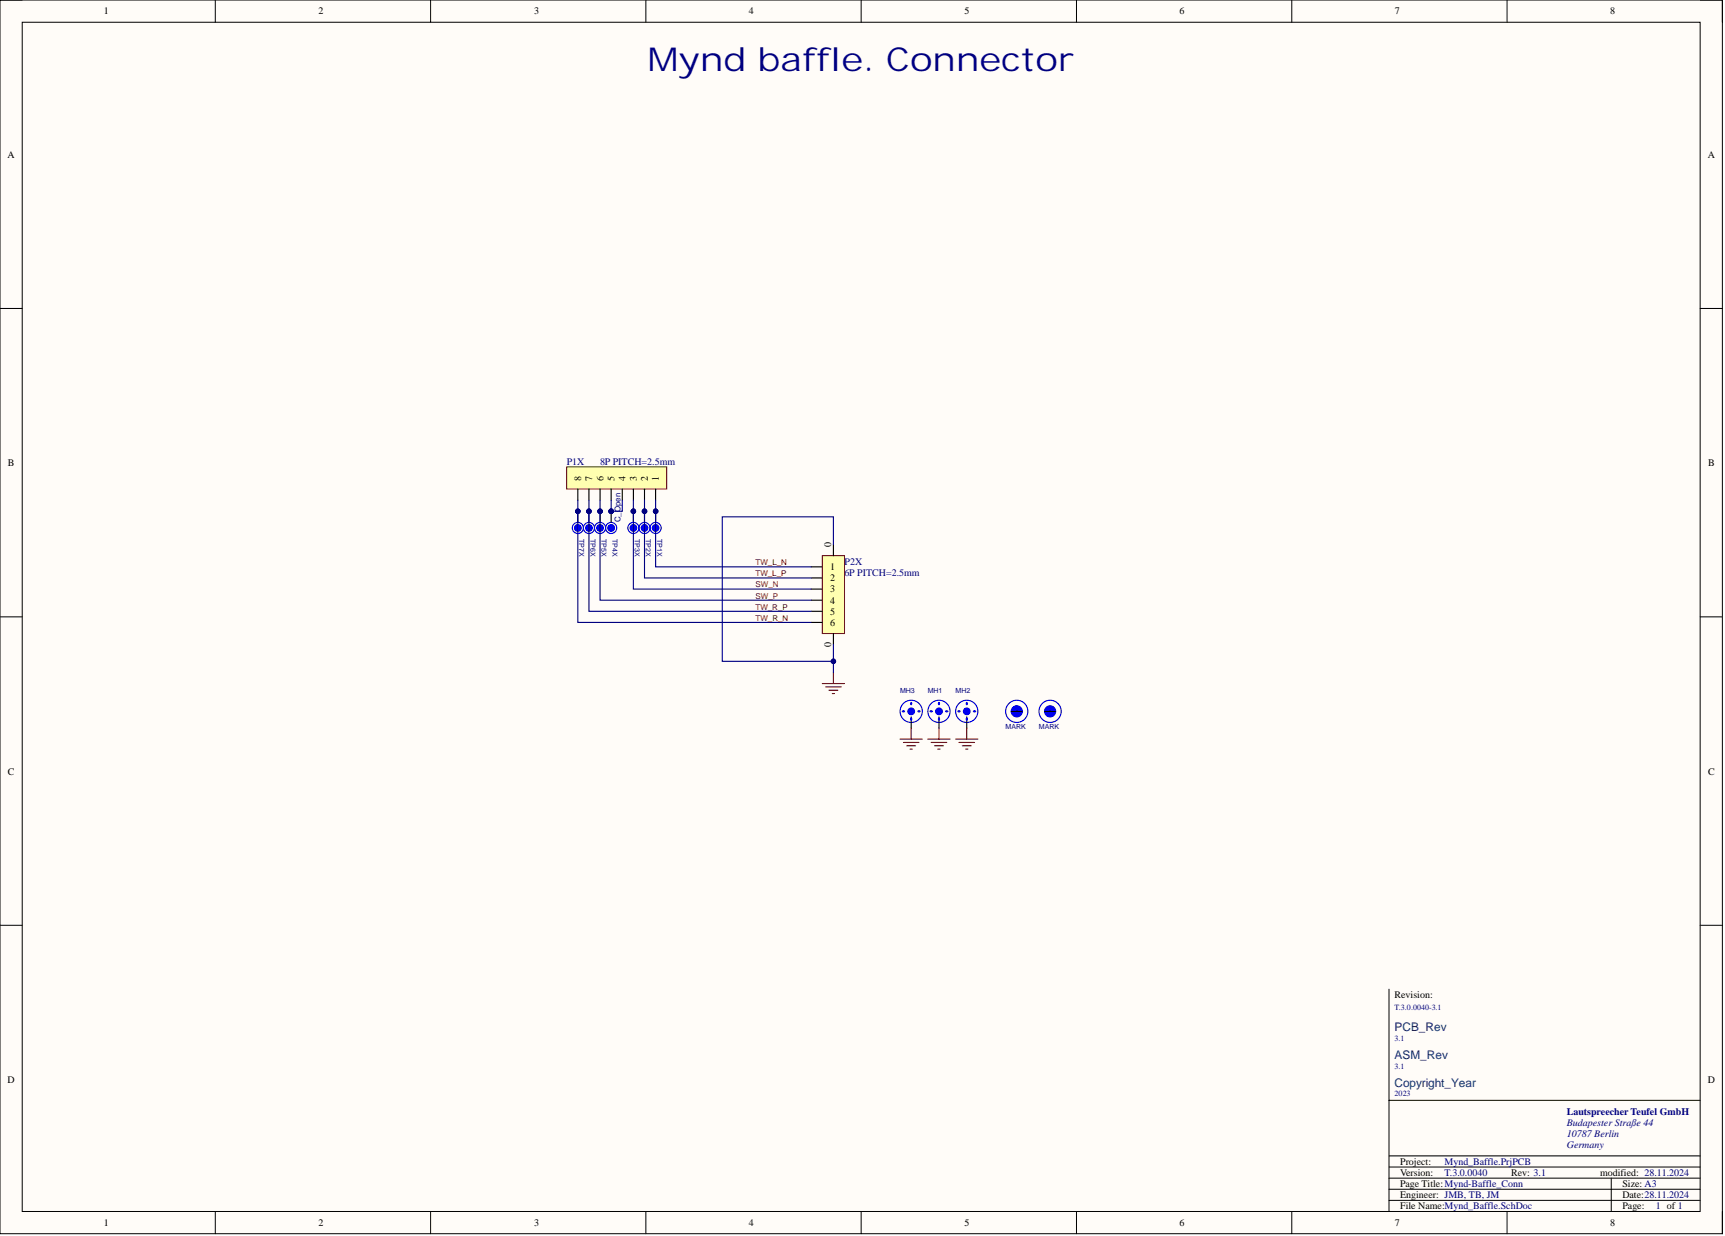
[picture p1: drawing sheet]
<svg xmlns="http://www.w3.org/2000/svg" width="393mm" height="282mm" viewBox="0 0 393 282" stroke-linecap="round" stroke-linejoin="round" font-family="sans-serif">
<path d="M0 0h392.7v281.3h-392.7z" fill-rule="evenodd" fill="#fffcf8"/>
<path d="M0 0h392.7v281.3h-392.7z" fill="none" stroke="#000" stroke-width=".23"/>
<path d="M5.1 5.1h382.6v271.2h-382.6z" fill-rule="evenodd" fill="#fffcf8"/>
<g fill="none" stroke="#000" stroke-width=".23">
<path d="M0 0h5.1M5.1 5.1h382.6v271.2h-382.6zM49.1 0v5.1M98.2 0v5.1M147.3 0v5.1M196.4 0v5.1M245.5 0v5.1M294.6 0v5.1M343.7 0v5.1M387.7 0h5v5.1M0 70.3h5.1M387.7 70.3h5"/>
<path d="M0 140.7h5.1M387.7 140.7h5M0 211h5.1M387.7 211h5M316.7 225.6v50.7M316.7 250.9h71M49.1 276.3v5M98.2 276.3v5M147.3 276.3v5M196.4 276.3v5M245.5 276.3v5M294.6 276.3v5"/>
<path d="M316.7 266.1h71M316.7 268.7h71M316.7 271.2h71M316.7 273.7h71M316.7 263.6h71M343.7 276.3v5M367.4 268.7v7.6M392.7 276.3v5"/>
</g>
<path d="M129.2 106.5h22.8v5h-22.8z" fill-rule="evenodd" fill="#ffffb0"/>
<path d="M129.2 106.5h22.8v5h-22.8z" fill="none" stroke="#800000" stroke-width=".23"/>
<path d="M131.8 111.5v2.6M134.3 111.5v2.6M136.8 111.5v2.6M139.4 111.5v2.6M141.9 111.5v2.6M144.4 111.5v2.6M147 111.5v2.6M149.5 111.5v2.6" fill="none" stroke="#000" stroke-width=".25"/>
<path d="M187.5 126.7h5.1v17.8h-5.1z" fill-rule="evenodd" fill="#ffffb0"/>
<path d="M187.5 126.7h5.1v17.8h-5.1z" fill="none" stroke="#800000" stroke-width=".23"/>
<path d="M185 129.3h2.5M185 131.8h2.5M185 134.3h2.5M185 136.9h2.5M185 139.4h2.5M190 124.2v2.5M185 141.9h2.5M190 144.5v2.5" fill="none" stroke="#000" stroke-width=".25"/>
<path d="M187.5 155.9h5.1M188.3 156.6h3.5M189 157.4h2.1M189.8 158.2h.5M190 153.4v2.5" fill="none" stroke="#800000" stroke-width=".25"/>
<circle cx="220.4" cy="162.2" r="2.54" fill="none" stroke="#00f" stroke-width=".25"/>
<circle cx="220.4" cy="162.2" r=".76" fill="#00f"/>
<circle cx="220.4" cy="162.2" r=".76" fill="none" stroke="#00f" stroke-width=".25"/>
<path d="M220.4 163.5v2.5" fill="none" stroke="#000" stroke-width=".25"/>
<path d="M218.5 162.1l.4 .1-.4 .1z" fill="#00f"/>
<path d="M218.5 162.1l.4 .1-.4 .1z" fill="none" stroke="#00f" stroke-width=".25"/>
<path d="M222 162.1l.5 .1-.5 .1z" fill="#00f"/>
<path d="M222 162.1l.5 .1-.5 .1z" fill="none" stroke="#00f" stroke-width=".25"/>
<path d="M220.4 163.8h.1l-.1 .4z" fill="#00f"/>
<path d="M220.4 163.8h.1l-.1 .4z" fill="none" stroke="#00f" stroke-width=".25"/>
<path d="M220.4 160.3h.1l-.1 .4z" fill="#00f"/>
<g fill="none" stroke="#00f" stroke-width=".25">
<path d="M220.4 160.3h.1l-.1 .4z"/>
<circle cx="214.1" cy="162.2" r="2.54"/>
</g>
<path d="M217.9 168.6h5.1M218.7 169.3h3.5M219.4 170.1h2.1M220.2 170.8h.5M220.4 166v2.6" fill="none" stroke="#800000" stroke-width=".25"/>
<circle cx="214.1" cy="162.2" r=".76" fill="#00f"/>
<circle cx="214.1" cy="162.2" r=".76" fill="none" stroke="#00f" stroke-width=".25"/>
<path d="M214.1 163.5v2.5" fill="none" stroke="#000" stroke-width=".25"/>
<path d="M212.2 162.1l.4 .1-.4 .1z" fill="#00f"/>
<path d="M212.2 162.1l.4 .1-.4 .1z" fill="none" stroke="#00f" stroke-width=".25"/>
<path d="M215.7 162.1l.4 .1-.4 .1z" fill="#00f"/>
<path d="M215.7 162.1l.4 .1-.4 .1z" fill="none" stroke="#00f" stroke-width=".25"/>
<path d="M214 163.8h.2l-.1 .4z" fill="#00f"/>
<path d="M214 163.8h.2l-.1 .4z" fill="none" stroke="#00f" stroke-width=".25"/>
<path d="M214 160.3h.2l-.1 .4z" fill="#00f"/>
<g fill="none" stroke="#00f" stroke-width=".25">
<path d="M214 160.3h.2l-.1 .4z"/>
<circle cx="207.8" cy="162.2" r="2.54"/>
</g>
<circle cx="207.8" cy="162.2" r=".76" fill="#00f"/>
<circle cx="207.8" cy="162.2" r=".76" fill="none" stroke="#00f" stroke-width=".25"/>
<path d="M207.8 163.5v2.5" fill="none" stroke="#000" stroke-width=".25"/>
<path d="M205.8 162.1l.5 .1-.5 .1z" fill="#00f"/>
<path d="M205.8 162.1l.5 .1-.5 .1z" fill="none" stroke="#00f" stroke-width=".25"/>
<path d="M209.4 162.1l.4 .1-.4 .1z" fill="#00f"/>
<path d="M209.4 162.1l.4 .1-.4 .1z" fill="none" stroke="#00f" stroke-width=".25"/>
<path d="M207.7 163.8h.2l-.1 .4z" fill="#00f"/>
<path d="M207.7 163.8h.2l-.1 .4z" fill="none" stroke="#00f" stroke-width=".25"/>
<path d="M207.7 160.3h.2l-.1 .4z" fill="#00f"/>
<g fill="none" stroke="#00f" stroke-width=".25">
<path d="M207.7 160.3h.2l-.1 .4z"/>
<circle cx="231.8" cy="162.2" r="2.54"/>
</g>
<path d="M205.2 168.6h5.1M206 169.3h3.6M206.8 170.1h2M207.5 170.8h.5M207.8 166v2.6M211.6 168.6h5M212.3 169.3h3.6M213.1 170.1h2M213.9 170.8h.5M214.1 166v2.6" fill="none" stroke="#800000" stroke-width=".25"/>
<circle cx="231.9" cy="162.2" r="1.27" fill="#00f"/>
<g fill="none" stroke="#00f" stroke-width=".25">
<circle cx="231.9" cy="162.2" r="1.27"/>
<circle cx="239.5" cy="162.2" r="2.54"/>
</g>
<path d="M230.6 162.2h2.5" fill="none" stroke="#000" stroke-width=".25"/>
<circle cx="239.5" cy="162.2" r="1.27" fill="#00f"/>
<g fill="none" stroke="#00f" stroke-width=".25">
<circle cx="149.5" cy="120.4" r="1.27"/>
<circle cx="239.5" cy="162.2" r="1.27"/>
</g>
<path d="M238.2 162.2h2.5" fill="none" stroke="#000" stroke-width=".25"/>
<circle cx="149.5" cy="120.4" r=".76" fill="#00f"/>
<g fill="none" stroke="#00f" stroke-width=".25">
<circle cx="147" cy="120.4" r="1.27"/>
<circle cx="149.5" cy="120.4" r=".76"/>
</g>
<circle cx="147" cy="120.4" r=".76" fill="#00f"/>
<g fill="none" stroke="#00f" stroke-width=".25">
<circle cx="144.4" cy="120.4" r="1.27"/>
<circle cx="147" cy="120.4" r=".76"/>
</g>
<circle cx="144.4" cy="120.4" r=".76" fill="#00f"/>
<g fill="none" stroke="#00f" stroke-width=".25">
<circle cx="139.4" cy="120.4" r="1.27"/>
<circle cx="144.4" cy="120.4" r=".76"/>
</g>
<circle cx="139.4" cy="120.4" r=".76" fill="#00f"/>
<g fill="none" stroke="#00f" stroke-width=".25">
<circle cx="136.8" cy="120.4" r="1.27"/>
<circle cx="139.4" cy="120.4" r=".76"/>
</g>
<circle cx="136.8" cy="120.4" r=".76" fill="#00f"/>
<g fill="none" stroke="#00f" stroke-width=".25">
<circle cx="134.3" cy="120.4" r="1.27"/>
<circle cx="136.8" cy="120.4" r=".76"/>
</g>
<circle cx="134.3" cy="120.4" r=".76" fill="#00f"/>
<g fill="none" stroke="#00f" stroke-width=".25">
<circle cx="131.8" cy="120.4" r="1.27"/>
<circle cx="134.3" cy="120.4" r=".76"/>
</g>
<circle cx="131.8" cy="120.4" r=".76" fill="#00f"/>
<circle cx="131.8" cy="120.4" r=".76" fill="none" stroke="#00f" stroke-width=".25"/>
<path d="M131.8 114.1v27.8h53.2M134.3 114.1v25.3h50.7M136.8 114.1v22.8h48.2M144.4 114.1v20.2h40.6M147 114.1v17.7h38M149.5 114.1v15.2h35.5M190 124.2v-6.3h-25.3v32.9h25.3" fill="none" stroke="#000080" stroke-width=".25"/>
<circle cx="190" cy="150.8" r=".51" fill="#000080"/>
<circle cx="190" cy="150.8" r=".51" fill="none" stroke="#000080" stroke-width=".23"/>
<path d="M190 147v6.4" fill="none" stroke="#000080" stroke-width=".25"/>
<circle cx="190" cy="150.8" r=".51" fill="#000080"/>
<circle cx="190" cy="150.8" r=".51" fill="none" stroke="#000080" stroke-width=".23"/>
<path d="M139.4 114.1v2.5h2.5v-2.5" fill="none" stroke="#000080" stroke-width=".25"/>
<text font-size="7.5" fill="#000080" x="147.6" y="16.2">Mynd baffle. Connector</text>
<g font-size="3.5" fill="#000080">
<text x="131.2" y="118.5">PITP7X01</text>
<text x="133.7" y="118.5">PITP6X01</text>
<text x="136.5" y="118.5">PITP5X01</text>
<text x="139" y="118.5">PITP4X01</text>
<text x="143.9" y="118.5">PITP3X01</text>
<text x="146.4" y="118.5">PITP2X01</text>
<text x="148.9" y="118.5">PITP1X01</text>
</g>
<g font-size="2.7" fill="#073763">
<text x="318" y="235.1">PCB_Rev</text>
<text x="318" y="241.5">ASM_Rev</text>
<text x="318" y="247.8">Copyright_Year</text>
</g>
<g font-size="2.3">
<text x="23.7" y="3.3">1</text>
<text x="72.6" y="3.3">2</text>
<text x="121.8" y="3.3">3</text>
<text x="170.8" y="3.3">4</text>
<text x="219.9" y="3.3">5</text>
<text x="269" y="3.3">6</text>
<text x="318.1" y="3.3">7</text>
<text x="367.2" y="3.3">8</text>
<text x="1.7" y="36">A</text>
<text x="389.4" y="36">A</text>
<text x="1.8" y="106.3">B</text>
<text x="389.5" y="106.3">B</text>
<text x="132.5" y="109.8" transform="rotate(-90 132.5 109.8)">8</text>
<text x="135.1" y="109.8" transform="rotate(-90 135.1 109.8)">7</text>
<text x="137.6" y="109.8" transform="rotate(-90 137.6 109.8)">6</text>
<text x="140.1" y="109.8" transform="rotate(-90 140.1 109.8)">5</text>
<text x="142.7" y="109.8" transform="rotate(-90 142.7 109.8)">4</text>
<text x="145.2" y="109.8" transform="rotate(-90 145.2 109.8)">3</text>
<text x="147.7" y="109.8" transform="rotate(-90 147.7 109.8)">2</text>
<text x="150.3" y="109.8" transform="rotate(-90 150.3 109.8)">1</text>
<text x="189.5" y="124.7" transform="rotate(-90 189.5 124.7)">0</text>
<text x="189.3" y="130">1</text>
<text x="189.3" y="132.6">2</text>
<text x="189.3" y="135.1">3</text>
<text x="189.3" y="137.6">4</text>
<text x="189.3" y="140.2">5</text>
<text x="189.3" y="142.7">6</text>
<text x="189.5" y="147.6" transform="rotate(-90 189.5 147.6)">0</text>
<text x="1.8" y="176.6">C</text>
<text x="389.5" y="176.6">C</text>
<text x="318" y="227.6">Revision:</text>
<text x="1.7" y="247">D</text>
<text x="389.4" y="247">D</text>
<text x="319.3" y="265.6">Project:</text>
<text x="319.3" y="268.2">Version:</text>
<text x="344.6" y="268.2">Rev: 3.1</text>
<text x="364.9" y="268.2">modified: 28.11.2024</text>
<text x="319.3" y="275.8">File Name:Mynd_Baffle.SchDoc</text>
<text x="319.3" y="270.7">Page Title:Mynd-Baffle_Conn</text>
<text x="319.3" y="273.2">Engineer: JMB, TB, JM</text>
<text x="369.9" y="273.2">Date:28.11.2024</text>
<text x="369.9" y="275.8">Page:</text>
<text x="369.9" y="270.7">Size: A3</text>
<text x="23.7" y="279.6">1</text>
<text x="72.6" y="279.6">2</text>
<text x="121.8" y="279.6">3</text>
<text x="170.8" y="279.6">4</text>
<text x="219.9" y="279.6">5</text>
<text x="269" y="279.6">6</text>
<text x="318.1" y="279.6">7</text>
<text x="367.2" y="279.6">8</text>
</g>
<g font-size="2.3" fill="#000080">
<text x="129.2" y="106">P1X</text>
<text x="136.8" y="106">8P PITCH=2.5mm</text>
<text x="192.6" y="128.8">P2X</text>
<text x="192.6" y="131.3">6P PITCH=2.5mm</text>
<text x="357.3" y="254.2">Lautspreecher Teufel GmbH</text>
<text x="357.3" y="256.8">Budapester Straße 44</text>
<text x="357.3" y="259.3">10787 Berlin</text>
<text x="357.3" y="261.8">Germany</text>
<text x="329.4" y="265.6">Mynd_Baffle.PrjPCB</text>
<text x="329.4" y="268.2">T.3.0.0040</text>
<text x="377.5" y="275.8">1 of 1</text>
</g>
<g font-size="1.8" fill="#000080">
<text x="141.5" y="119.1" transform="rotate(-90 141.5 119.1)">C_Open</text>
<text x="318" y="230.3">T.3.0.0040-3.1</text>
<text x="318" y="237.4">3.1</text>
<text x="318" y="243.7">3.1</text>
<text x="318" y="250">2023</text>
</g>
<g font-size="1.8" fill="#800000">
<text x="172.3" y="131.4">TW_L_P</text>
<text x="172.3" y="128.9">TW_L_N</text>
<text x="172.3" y="136.5">SW_P</text>
<text x="172.3" y="134">SW_N</text>
<text x="172.3" y="141.6">TW_R_N</text>
<text x="172.3" y="139">TW_R_P</text>
</g>
<g font-size="1.6" fill="#000080">
<text x="132.1" y="122.9" transform="rotate(90 132.1 122.9)">TP7X</text>
<text x="134.6" y="122.9" transform="rotate(90 134.6 122.9)">TP6X</text>
<text x="137.2" y="122.9" transform="rotate(90 137.2 122.9)">TP5X</text>
<text x="139.7" y="122.9" transform="rotate(90 139.7 122.9)">TP4X</text>
<text x="144.8" y="122.9" transform="rotate(90 144.8 122.9)">TP3X</text>
<text x="147.3" y="122.9" transform="rotate(90 147.3 122.9)">TP2X</text>
<text x="149.8" y="122.9" transform="rotate(90 149.8 122.9)">TP1X</text>
<text x="205.2" y="158.1">MH3</text>
<text x="211.6" y="158.1">MH1</text>
<text x="217.9" y="158.1">MH2</text>
<text x="229.3" y="166.2">MARK</text>
<text x="236.9" y="166.2">MARK</text>
</g>
</svg>
